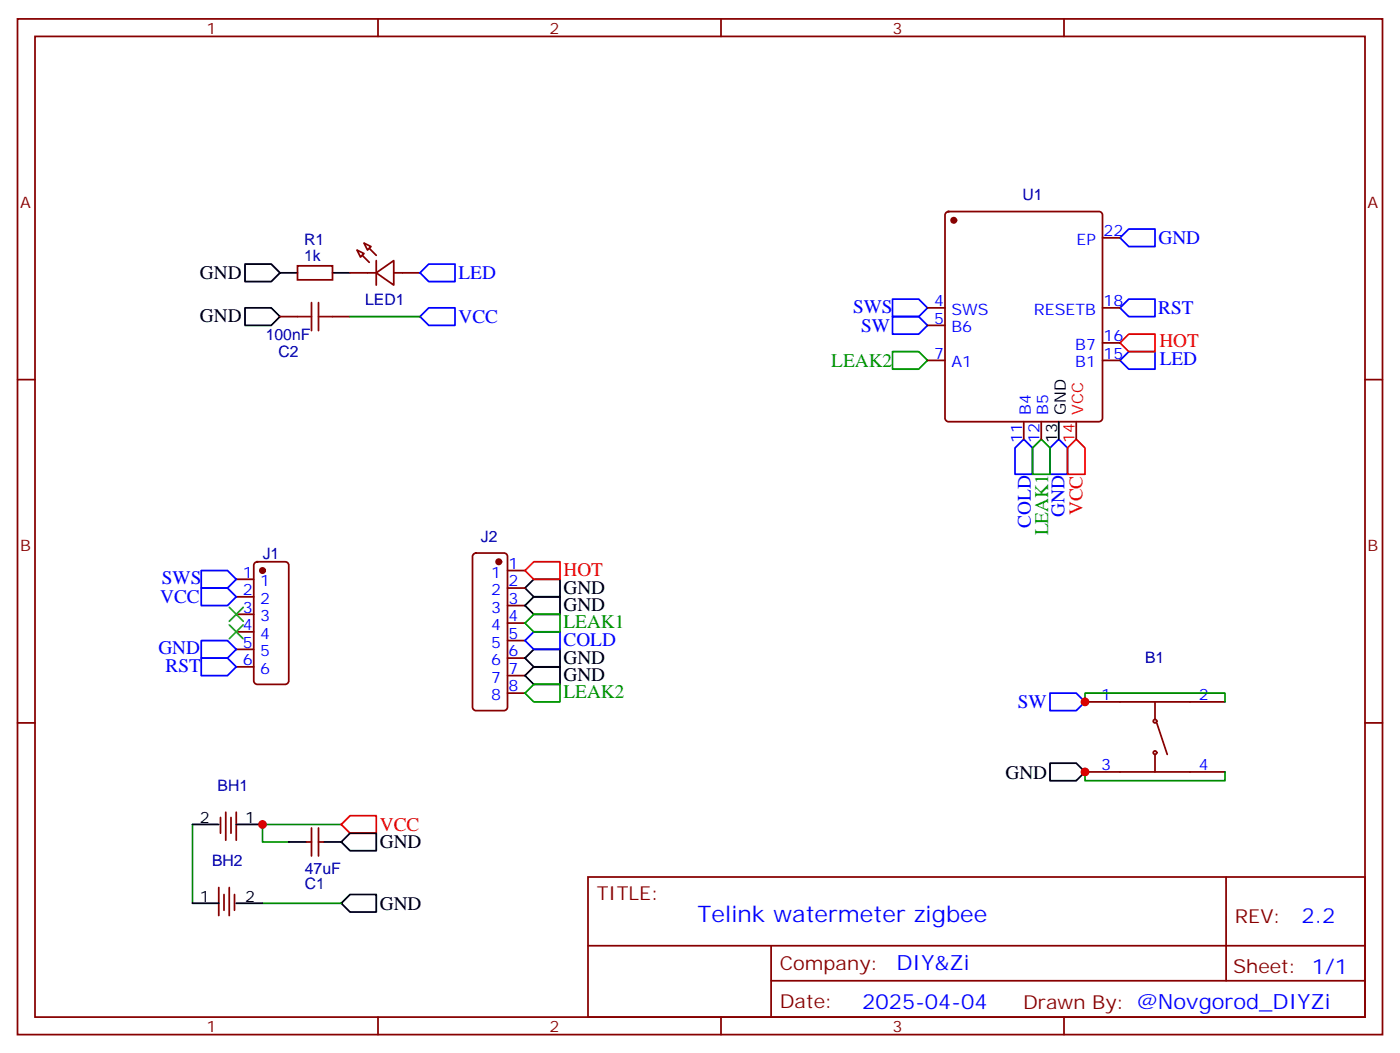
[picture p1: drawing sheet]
<svg xmlns="http://www.w3.org/2000/svg" width="282mm" height="212mm" viewBox="0 0 282 212" stroke-linecap="round" stroke-linejoin="round" font-family="sans-serif">
<g fill="none" stroke="#870000" stroke-width=".35">
<path d="M3.5 3.8h275.2v204.6h-275.2zM7.1 7.3h268.1v197.6h-268.1zM76.2 3.8v3.5M145.3 3.8v3.5M214.5 3.8v3.5M60 53.6h7v2.8h-7zM70.6 55h5.2M72 50.4l1.4 .7-.7 .7zM73.4 49l1.4 .7-.7 .7zM75.8 55l3.6-2.5v4.9zM75.8 52.5v4.9M79.4 55h5.3"/>
<path d="M190.7 42.8l.5-.2h30.3a.71 .71 0 0 1 .7 .7v40.9a.76 .76 0 0 1-.7 .7h-30.3a.76 .76 0 0 1-.7-.7v-40.9zM222.2 47.9h3.6M3.5 76.5h3.6M56.4 63.8h3.6M67 63.8h3.6M187 62h3.5M187 65.5h3.5M187 72.6h3.5M222.2 62h3.6M222.2 72.6h3.6M222.2 69.1h3.6M275.2 76.5h3.5"/>
<path d="M206.4 84.9v3.6M209.9 84.9v3.6M217 84.9v3.6M47.6 116.7h3.6M51.4 113.4l.5-.2h5.6a.71 .71 0 0 1 .7 .7v23.3a.76 .76 0 0 1-.7 .7h-5.6a.76 .76 0 0 1-.7-.7v-23.3zM95.5 111.6l.5-.2h5.6a.71 .71 0 0 1 .7 .7v30.4a.76 .76 0 0 1-.7 .7h-5.6a.76 .76 0 0 1-.8-.7v-30.4zM102.3 114.9h3.5M102.3 118.5h3.5M47.6 120.2h3.6M47.6 123.8h3.6M47.6 127.3h3.6M47.6 130.8h3.6"/>
<path d="M47.6 134.3h3.6M102.3 122h3.5M102.3 125.5h3.5M102.3 129h3.5M102.3 132.6h3.5M102.3 136.1h3.5M102.3 139.6h3.5M3.5 145.6h3.6M218.7 155.5h28.2M218.7 141.4h28.2M232.8 141.4v3.5M232.8 152v3.5"/>
<path d="M233.2 145.6l2.1 6.4M275.2 145.6h3.5M44.1 178.8v5.6M44.4 164.7v3.2M45.5 163.6v5.7M46.2 178.8v5.6M46.6 164.7v3.2M47.6 163.6v5.7M61.7 169.6h1.1M62.8 166.8v5.6M64.2 166.8v5.6M64.2 169.6h1.1"/>
<path d="M118.5 176.7h156.7v28.2h-156.7zM247.2 176.7v20.9M45.2 180.2v3.2M47.3 180.2v3.2M118.6 190.5h156.4M155.4 197.6h119.6M155.4 190.5v14.1M76.2 204.9v3.5M145.3 204.9v3.5M214.5 204.9v3.5"/>
<circle cx="232.8" cy="145.3" r=".35"/>
<circle cx="232.8" cy="151.6" r=".35"/>
</g>
<g fill="none" stroke="#000" stroke-width=".35">
<path d="M49.4 53.2h5.3l1.7 1.8-1.7 1.7h-5.3zM56.4 55h3.6M67 55h3.6M49.4 62h5.3l1.7 1.8-1.7 1.7h-5.3zM213.4 84.9v3.6M105.8 118.5l1.8-1.8h5.3v3.5h-5.3zM105.8 132.6l1.8-1.8h5.3v3.5h-5.3zM105.8 136.1l1.8-1.8h5.3v3.6h-5.3zM107.6 120.2h5.3v3.6h-5.3l-1.8-1.8zM211.7 153.7h5.3l1.7 1.8-1.7 1.8h-5.3zM38.8 166.1h5.3M47.6 166.1h5.3"/>
<path d="M58.2 169.6h3.5M65.3 169.6h3.5M68.8 169.6l1.8-1.7h5.2v3.5h-5.2zM38.8 182h5.3M47.6 182h5.3M68.8 182l1.8-1.8h5.2v3.5h-5.2z"/>
</g>
<path d="M60 63.8h2.8M62.8 61v5.6M64.2 61v5.6M64.2 63.8h2.8" fill="none" stroke="#a10000" stroke-width=".35"/>
<path d="M70.6 63.8h14.1M218.7 141.4v-1.8h28.2v1.8M218.7 155.5v1.8h28.2v-1.8M38.8 166.1v15.9M68.8 166.1h-15.9v3.5h5.3M52.9 182h15.9" fill="none" stroke="#008700" stroke-width=".35"/>
<path d="M225.8 69.1l1.7-1.8h5.3v3.5h-5.3zM217 88.5l1.7 1.7v5.3h-3.5v-5.3zM105.8 114.9l1.8-1.7h5.3v3.5h-5.3zM68.8 166.1l1.8-1.8h5.2v3.6h-5.2z" fill="none" stroke="#f00" stroke-width=".35"/>
<g fill="#870000" stroke="#870000" stroke-width=".35">
<path d="M73 51.4l1.4 1.4z"/>
<path d="M74.4 50l1.4 1.4z"/>
<circle cx="100.5" cy="113.2" r=".53"/>
<circle cx="52.9" cy="114.9" r=".53"/>
<circle cx="192.3" cy="44.4" r=".53"/>
</g>
<g fill="none" stroke="#00f" stroke-width=".35">
<path d="M84.7 55l1.7-1.8h5.3v3.5h-5.3zM225.8 47.9l1.7-1.8h5.3v3.6h-5.3zM84.7 63.8l1.7-1.8h5.3v3.5h-5.3zM179.9 60.3h5.3l1.8 1.7-1.8 1.8h-5.3zM179.9 63.8h5.3l1.8 1.7-1.8 1.8h-5.3zM225.8 62l1.7-1.7h5.3v3.5h-5.3zM225.8 72.6l1.7-1.8h5.3v3.6h-5.3zM206.4 88.5l1.7 1.7v5.3h-3.5v-5.3zM213.4 88.5l1.8 1.7v5.3h-3.5v-5.3zM40.6 114.9h5.3l1.7 1.8-1.7 1.8h-5.3zM40.6 118.5h5.3l1.7 1.7-1.7 1.8h-5.3zM40.6 132.6h5.3l1.7 1.7-1.7 1.8h-5.3z"/>
<path d="M40.6 129h5.3l1.7 1.8-1.7 1.8h-5.3zM105.8 129l1.8-1.7h5.3v3.5h-5.3zM211.7 139.6h5.3l1.7 1.8-1.7 1.8h-5.3z"/>
</g>
<path d="M179.9 70.8h5.3l1.8 1.8-1.8 1.8h-5.3zM208.1 90.2l1.8-1.7 1.8 1.7v5.3h-3.6zM105.8 125.5l1.8-1.7h5.3v3.5h-5.3zM105.8 139.6l1.8-1.7h5.3v3.5h-5.3z" fill="none" stroke="#090" stroke-width=".35"/>
<path d="M46.2 122.3l2.8 2.9M46.2 125.9l2.8 2.8M49 122.3l-2.8 2.9M49 125.9l-2.8 2.8" fill="none" stroke="#3c3" stroke-width=".35"/>
<g fill="#c00">
<circle cx="218.7" cy="141.4" r=".88"/>
<circle cx="218.7" cy="155.5" r=".88"/>
<circle cx="52.9" cy="166.1" r=".88"/>
</g>
<text font-size="4.6" fill="#00f" x="140.6" y="185.7">Telink watermeter zigbee</text>
<g font-size="4.2" fill="#00f">
<text x="262.3" y="185.9">2.2</text>
<text x="180.7" y="195.5">DIY&amp;Zi</text>
<text x="173.8" y="203.3">2025-04-04</text>
</g>
<g font-size="3.9" fill="#00f">
<text x="233.5" y="49.2">GND</text>
<text x="92.4" y="56.2">LED</text>
<text x="92.4" y="65">VCC</text>
<text x="172" y="63">SWS</text>
<text x="233.5" y="63.3">RST</text>
<text x="173.6" y="66.8">SW</text>
<text x="233.8" y="73.6">LED</text>
<text x="207.8" y="106.3" transform="rotate(-90 207.8 106.3)">COLD</text>
<text x="214.6" y="104.2" transform="rotate(-90 214.6 104.2)">GND</text>
<text x="32.6" y="117.7">SWS</text>
<text x="32.3" y="121.4">VCC</text>
<text x="31.9" y="131.8">GND</text>
<text x="113.6" y="130.1">COLD</text>
<text x="33.4" y="135.3">RST</text>
<text x="205.2" y="142.7">SW</text>
</g>
<g font-size="3.9">
<text x="40.3" y="56.1">GND</text>
<text x="40.3" y="64.9">GND</text>
<text x="113.6" y="119.6">GND</text>
<text x="113.6" y="123.1">GND</text>
<text x="113.6" y="133.7">GND</text>
<text x="113.6" y="137.2">GND</text>
<text x="202.7" y="156.9">GND</text>
<text x="76.6" y="170.9">GND</text>
<text x="76.6" y="183.3">GND</text>
</g>
<g font-size="3.9" fill="#f00">
<text x="233.7" y="70">HOT</text>
<text x="218.2" y="103.8" transform="rotate(-90 218.2 103.8)">VCC</text>
<text x="113.6" y="116">HOT</text>
<text x="76.6" y="167.4">VCC</text>
</g>
<g font-size="3.9" fill="#090">
<text x="167.6" y="74">LEAK2</text>
<text x="211.3" y="107.9" transform="rotate(-90 211.3 107.9)">LEAK1</text>
<text x="113.6" y="126.6">LEAK1</text>
<text x="113.6" y="140.7">LEAK2</text>
</g>
<g font-size="3.9" fill="#800">
<text x="120.3" y="181.3">TITLE:</text>
<text x="248.9" y="185.9">REV:</text>
<text x="157.2" y="195.5">Company:</text>
<text x="248.6" y="196.1">Sheet: 1/1</text>
<text x="157.2" y="203.1">Date:</text>
<text x="206.2" y="203.2">Drawn By: @Novgorod_DIYZi</text>
</g>
<g font-size="3.2" fill="#800">
<text x="41.6" y="6.8">1</text>
<text x="110.8" y="6.8">2</text>
<text x="179.9" y="6.8">3</text>
<text x="4.1" y="41.9">A</text>
<text x="275.7" y="41.9">A</text>
<text x="4.1" y="111.1">B</text>
<text x="275.7" y="111.1">B</text>
<text x="41.6" y="207.9">1</text>
<text x="110.8" y="207.9">2</text>
<text x="179.9" y="207.9">3</text>
</g>
<g font-size="3.2" fill="#000080">
<text x="206.1" y="40.3">U1</text>
<text x="61.3" y="52.5">1k</text>
<text x="61.3" y="49.3">R1</text>
<text x="73.6" y="61.4">LED1</text>
<text x="53.6" y="68.5">100nF</text>
<text x="56.1" y="72">C2</text>
<text x="53" y="112.5">J1</text>
<text x="96.9" y="109.1">J2</text>
<text x="230.8" y="133.5">B1</text>
<text x="43.9" y="159.4">BH1</text>
<text x="42.7" y="174.5">BH2</text>
<text x="61.5" y="176">47uF</text>
<text x="61.5" y="179.2">C1</text>
</g>
<g font-size="3.2" fill="#00f">
<text x="222.4" y="47.6">22</text>
<text x="217" y="49.3">EP</text>
<text x="188.3" y="61.7">4</text>
<text x="188.3" y="65.2">5</text>
<text x="191.8" y="63.4">SWS</text>
<text x="208.4" y="63.4">RESETB</text>
<text x="222.4" y="61.7">18</text>
<text x="191.8" y="67">B6</text>
<text x="216.8" y="70.5">B7</text>
<text x="222.4" y="68.7">16</text>
<text x="188.3" y="72.2">7</text>
<text x="191.8" y="74">A1</text>
<text x="216.8" y="74">B1</text>
<text x="222.4" y="72.2">15</text>
<text x="207.8" y="83.6" transform="rotate(-90 207.8 83.6)">B4</text>
<text x="211.3" y="83.6" transform="rotate(-90 211.3 83.6)">B5</text>
<text x="206" y="89.2" transform="rotate(-90 206 89.2)">11</text>
<text x="209.5" y="89.2" transform="rotate(-90 209.5 89.2)">12</text>
<text x="49" y="116.3">1</text>
<text x="49" y="119.9">2</text>
<text x="52.5" y="118.1">1</text>
<text x="99" y="116.3">1</text>
<text x="99" y="119.9">2</text>
<text x="102.5" y="114.6">1</text>
<text x="102.5" y="118.1">2</text>
<text x="49" y="123.4">3</text>
<text x="52.5" y="121.6">2</text>
<text x="52.5" y="125.2">3</text>
<text x="99" y="123.4">3</text>
<text x="102.5" y="121.6">3</text>
<text x="102.5" y="125.2">4</text>
<text x="49" y="126.9">4</text>
<text x="49" y="130.5">5</text>
<text x="52.5" y="128.7">4</text>
<text x="99" y="126.9">4</text>
<text x="99" y="130.5">5</text>
<text x="102.5" y="128.7">5</text>
<text x="49" y="134">6</text>
<text x="52.5" y="132.2">5</text>
<text x="52.5" y="135.7">6</text>
<text x="99" y="134">6</text>
<text x="99" y="137.5">7</text>
<text x="102.5" y="132.2">6</text>
<text x="102.5" y="135.7">7</text>
<text x="99" y="141">8</text>
<text x="102.5" y="139.3">8</text>
<text x="222" y="141">1</text>
<text x="241.7" y="141">2</text>
<text x="222" y="155.2">3</text>
<text x="241.7" y="155.2">4</text>
</g>
<g font-size="3.2">
<text x="214.8" y="83.6" transform="rotate(-90 214.8 83.6)">GND</text>
<text x="213.1" y="89.2" transform="rotate(-90 213.1 89.2)">13</text>
<text x="40.3" y="165.7">2</text>
<text x="49.4" y="165.7">1</text>
<text x="40.3" y="181.6">1</text>
<text x="49.4" y="181.6">2</text>
</g>
<g font-size="3.2" fill="#f00">
<text x="218.4" y="83.6" transform="rotate(-90 218.4 83.6)">VCC</text>
<text x="216.6" y="89.2" transform="rotate(-90 216.6 89.2)">14</text>
</g>
</svg>
